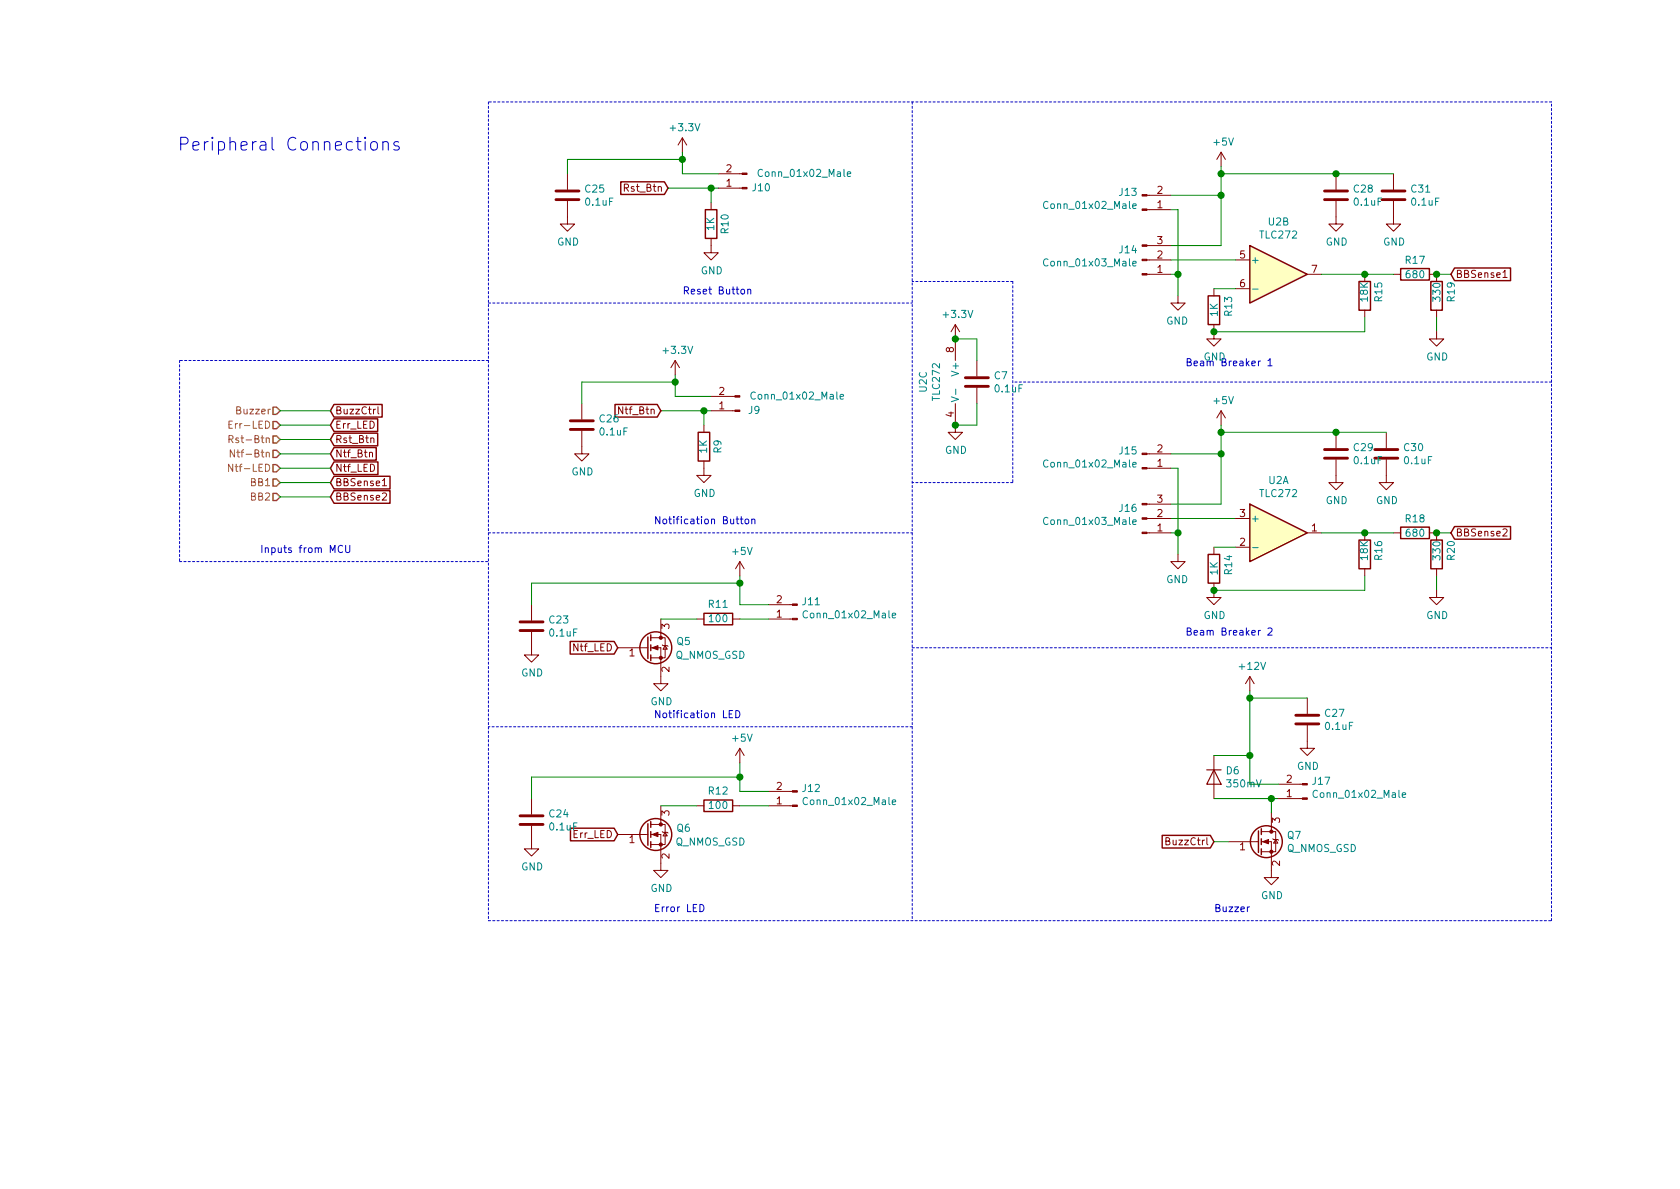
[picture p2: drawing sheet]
EESchema Schematic File Version 4
LIBS:airmed_board_w3.0-cache
EELAYER 29 0
EELAYER END
$Descr A4 11693 8268
encoding utf-8
Sheet 2 4
Title ""
Date ""
Rev ""
Comp ""
Comment1 ""
Comment2 ""
Comment3 ""
Comment4 ""
$EndDescr
Text Notes 8450 6350 0    50   ~ 0
Buzzer\n
Text Notes 4550 6350 0    50   ~ 0
Error LED\n
$Comp
L power:GND #PWR051
U 1 1
P 8850 6050
F 0 "#PWR051" H 8850 5800 50  0001 C CNN
F 1 "GND" H 8855 5877 50  0000 C CNN
F 2 "" H 8850 6050 50  0001 C CNN
F 3 "" H 8850 6050 50  0001 C CNN
	1    8850 6050
	1    0    0    -1  
$EndComp
Wire Wire Line
	8850 5650 8850 5550
Wire Wire Line
	8850 5550 8900 5550
$Comp
L Connector:Conn_01x02_Male J15
U 1 1
P 7950 3250
F 0 "J15" H 7922 3132 50  0000 R CNN
F 1 "Conn_01x02_Male" H 7922 3223 50  0000 R CNN
F 2 "Connector_JST:JST_EH_B02B-EH-A_1x02_P2.50mm_Vertical" H 7950 3250 50  0001 C CNN
F 3 "~" H 7950 3250 50  0001 C CNN
	1    7950 3250
	1    0    0    1   
$EndComp
Wire Wire Line
	8150 3600 8600 3600
Wire Wire Line
	8150 3250 8200 3250
$Comp
L power:GND #PWR045
U 1 1
P 8200 3850
F 0 "#PWR045" H 8200 3600 50  0001 C CNN
F 1 "GND" H 8205 3677 50  0000 C CNN
F 2 "" H 8200 3850 50  0001 C CNN
F 3 "" H 8200 3850 50  0001 C CNN
	1    8200 3850
	-1   0    0    -1  
$EndComp
Text Notes 8250 4500 0    50   ~ 0
Beam Breaker 2\n\n
$Comp
L Connector:Conn_01x02_Male J17
U 1 1
P 9100 5550
F 0 "J17" H 9072 5432 50  0000 R CNN
F 1 "Conn_01x02_Male" H 9072 5523 50  0000 R CNN
F 2 "Connector_JST:JST_EH_B02B-EH-A_1x02_P2.50mm_Vertical" H 9100 5550 50  0001 C CNN
F 3 "~" H 9100 5550 50  0001 C CNN
	1    9100 5550
	-1   0    0    1   
$EndComp
$Comp
L Device:Q_NMOS_GSD Q?
U 1 1
P 8750 5850
AR Path="/5C4CC8C2" Ref="Q?"  Part="1" 
AR Path="/5C47F981/5C4CC8C2" Ref="Q7"  Part="1" 
F 0 "Q7" H 8956 5896 50  0000 L CNN
F 1 "Q_NMOS_GSD" H 8956 5805 50  0000 L CNN
F 2 "Package_TO_SOT_SMD:SOT-23" H 8950 5950 50  0001 C CNN
F 3 "~" H 8750 5850 50  0001 C CNN
	1    8750 5850
	1    0    0    -1  
$EndComp
$Comp
L Device:D D6
U 1 1
P 8450 5400
F 0 "D6" V 8404 5479 50  0000 L CNN
F 1 "350mV" V 8495 5479 50  0000 L CNN
F 2 "Diode_SMD:D_0402_1005Metric" H 8450 5400 50  0001 C CNN
F 3 "~" H 8450 5400 50  0001 C CNN
	1    8450 5400
	0    1    1    0   
$EndComp
Wire Wire Line
	8850 5550 8450 5550
Connection ~ 8850 5550
Wire Wire Line
	8450 5250 8700 5250
Wire Wire Line
	8900 5450 8700 5450
Wire Wire Line
	8700 5450 8700 5250
Connection ~ 8700 5250
$Comp
L Connector:Conn_01x03_Male J16
U 1 1
P 7950 3600
F 0 "J16" H 7922 3532 50  0000 R CNN
F 1 "Conn_01x03_Male" H 7922 3623 50  0000 R CNN
F 2 "Connector_JST:JST_EH_B03B-EH-A_1x03_P2.50mm_Vertical" H 7950 3600 50  0001 C CNN
F 3 "~" H 7950 3600 50  0001 C CNN
	1    7950 3600
	1    0    0    1   
$EndComp
Wire Wire Line
	8150 3700 8200 3700
Wire Wire Line
	8150 3150 8500 3150
$Comp
L Amplifier_Operational:TLC272 U?
U 1 1
P 8900 3700
AR Path="/5C986E10" Ref="U?"  Part="1" 
AR Path="/5C47F981/5C986E10" Ref="U2"  Part="1" 
F 0 "U2" H 8900 4067 50  0000 C CNN
F 1 "TLC272" H 8900 3976 50  0000 C CNN
F 2 "Package_SO:SOIC-8_3.9x4.9mm_P1.27mm" H 8900 3700 50  0001 C CNN
F 3 "http://www.ti.com/lit/ds/symlink/tlc272.pdf" H 8900 3700 50  0001 C CNN
	1    8900 3700
	1    0    0    -1  
$EndComp
$Comp
L Amplifier_Operational:TLC272 U?
U 2 1
P 8900 1900
AR Path="/5C986E16" Ref="U?"  Part="2" 
AR Path="/5C47F981/5C986E16" Ref="U2"  Part="2" 
F 0 "U2" H 8900 2267 50  0000 C CNN
F 1 "TLC272" H 8900 2176 50  0000 C CNN
F 2 "Package_SO:SOIC-8_3.9x4.9mm_P1.27mm" H 8900 1900 50  0001 C CNN
F 3 "http://www.ti.com/lit/ds/symlink/tlc272.pdf" H 8900 1900 50  0001 C CNN
	2    8900 1900
	1    0    0    -1  
$EndComp
$Comp
L Amplifier_Operational:TLC272 U?
U 3 1
P 6750 2650
AR Path="/5C986E1C" Ref="U?"  Part="3" 
AR Path="/5C47F981/5C986E1C" Ref="U2"  Part="3" 
F 0 "U2" V 6425 2650 50  0000 C CNN
F 1 "TLC272" V 6516 2650 50  0000 C CNN
F 2 "Package_SO:SOIC-8_3.9x4.9mm_P1.27mm" H 6750 2650 50  0001 C CNN
F 3 "http://www.ti.com/lit/ds/symlink/tlc272.pdf" H 6750 2650 50  0001 C CNN
	3    6750 2650
	1    0    0    -1  
$EndComp
Wire Wire Line
	8150 3500 8500 3500
Wire Wire Line
	8200 3250 8200 3700
Wire Wire Line
	8200 3700 8200 3850
Connection ~ 8200 3700
$Comp
L Device:R R16
U 1 1
P 9500 3850
F 0 "R16" V 9400 3900 50  0000 R CNN
F 1 "18K" V 9500 3900 50  0000 R CNN
F 2 "Resistor_SMD:R_0402_1005Metric" V 9430 3850 50  0001 C CNN
F 3 "~" H 9500 3850 50  0001 C CNN
	1    9500 3850
	-1   0    0    1   
$EndComp
$Comp
L Device:R R14
U 1 1
P 8450 3950
F 0 "R14" V 8550 3900 50  0000 L CNN
F 1 "1K" V 8450 3900 50  0000 L CNN
F 2 "Resistor_SMD:R_0402_1005Metric" V 8380 3950 50  0001 C CNN
F 3 "~" H 8450 3950 50  0001 C CNN
	1    8450 3950
	1    0    0    -1  
$EndComp
Wire Wire Line
	8600 3800 8450 3800
Wire Wire Line
	8450 4100 9500 4100
Wire Wire Line
	9500 4100 9500 4000
Wire Wire Line
	9200 3700 9500 3700
Connection ~ 9500 3700
$Comp
L power:GND #PWR047
U 1 1
P 8450 4100
F 0 "#PWR047" H 8450 3850 50  0001 C CNN
F 1 "GND" H 8455 3927 50  0000 C CNN
F 2 "" H 8450 4100 50  0001 C CNN
F 3 "" H 8450 4100 50  0001 C CNN
	1    8450 4100
	1    0    0    -1  
$EndComp
Connection ~ 8450 4100
$Comp
L Device:R R18
U 1 1
P 9850 3700
F 0 "R18" V 9750 3700 50  0000 C CNN
F 1 "680" V 9850 3700 50  0000 C CNN
F 2 "Resistor_SMD:R_0603_1608Metric" V 9780 3700 50  0001 C CNN
F 3 "~" H 9850 3700 50  0001 C CNN
	1    9850 3700
	0    1    1    0   
$EndComp
$Comp
L Device:R R20
U 1 1
P 10000 3850
F 0 "R20" V 10100 3800 50  0000 L CNN
F 1 "330" V 10000 3800 50  0000 L CNN
F 2 "Resistor_SMD:R_0603_1608Metric" V 9930 3850 50  0001 C CNN
F 3 "~" H 10000 3850 50  0001 C CNN
	1    10000 3850
	1    0    0    -1  
$EndComp
Wire Wire Line
	10000 4000 10000 4100
$Comp
L power:GND #PWR053
U 1 1
P 10000 4100
F 0 "#PWR053" H 10000 3850 50  0001 C CNN
F 1 "GND" H 10005 3927 50  0000 C CNN
F 2 "" H 10000 4100 50  0001 C CNN
F 3 "" H 10000 4100 50  0001 C CNN
	1    10000 4100
	1    0    0    -1  
$EndComp
Wire Wire Line
	9500 3700 9700 3700
Wire Wire Line
	10000 3700 10100 3700
Connection ~ 10000 3700
$Comp
L power:GND #PWR043
U 1 1
P 6650 2950
F 0 "#PWR043" H 6650 2700 50  0001 C CNN
F 1 "GND" H 6655 2777 50  0000 C CNN
F 2 "" H 6650 2950 50  0001 C CNN
F 3 "" H 6650 2950 50  0001 C CNN
	1    6650 2950
	1    0    0    -1  
$EndComp
$Comp
L power:+5V #PWR049
U 1 1
P 8500 2950
F 0 "#PWR049" H 8500 2800 50  0001 C CNN
F 1 "+5V" H 8515 3123 50  0000 C CNN
F 2 "" H 8500 2950 50  0001 C CNN
F 3 "" H 8500 2950 50  0001 C CNN
	1    8500 2950
	1    0    0    -1  
$EndComp
$Comp
L Connector:Conn_01x02_Male J9
U 1 1
P 5150 2850
F 0 "J9" H 5050 2850 50  0000 C CNN
F 1 "Conn_01x02_Male" H 4750 2750 50  0000 C CNN
F 2 "Connector_JST:JST_EH_B02B-EH-A_1x02_P2.50mm_Vertical" H 5150 2850 50  0001 C CNN
F 3 "~" H 5150 2850 50  0001 C CNN
	1    5150 2850
	-1   0    0    1   
$EndComp
$Comp
L Device:R R9
U 1 1
P 4900 3100
F 0 "R9" V 4800 3100 50  0000 C CNN
F 1 "1K" V 4900 3100 50  0000 C CNN
F 2 "Resistor_SMD:R_0402_1005Metric" V 4830 3100 50  0001 C CNN
F 3 "~" H 4900 3100 50  0001 C CNN
	1    4900 3100
	-1   0    0    1   
$EndComp
Text Notes 4550 3650 0    50   ~ 0
Notification Button
Wire Wire Line
	4950 2850 4900 2850
Wire Wire Line
	4900 2850 4900 2950
Wire Wire Line
	4950 2750 4700 2750
Wire Wire Line
	4700 2750 4700 2650
$Comp
L power:GND #PWR038
U 1 1
P 4900 3250
F 0 "#PWR038" H 4900 3000 50  0001 C CNN
F 1 "GND" H 4905 3077 50  0000 C CNN
F 2 "" H 4900 3250 50  0001 C CNN
F 3 "" H 4900 3250 50  0001 C CNN
	1    4900 3250
	1    0    0    -1  
$EndComp
Wire Wire Line
	4900 2850 4600 2850
Connection ~ 4900 2850
$Comp
L Connector:Conn_01x02_Male J11
U 1 1
P 5550 4300
F 0 "J11" H 5522 4182 50  0000 R CNN
F 1 "Conn_01x02_Male" H 5522 4273 50  0000 R CNN
F 2 "Connector_JST:JST_EH_B02B-EH-A_1x02_P2.50mm_Vertical" H 5550 4300 50  0001 C CNN
F 3 "~" H 5550 4300 50  0001 C CNN
	1    5550 4300
	-1   0    0    1   
$EndComp
Text Notes 4550 5000 0    50   ~ 0
Notification LED\n
$Comp
L Device:R R11
U 1 1
P 5000 4300
F 0 "R11" V 5100 4300 50  0000 C CNN
F 1 "100" V 5000 4300 50  0000 C CNN
F 2 "Resistor_SMD:R_0402_1005Metric" V 4930 4300 50  0001 C CNN
F 3 "~" H 5000 4300 50  0001 C CNN
	1    5000 4300
	0    -1   -1   0   
$EndComp
$Comp
L power:GND #PWR034
U 1 1
P 4600 4700
F 0 "#PWR034" H 4600 4450 50  0001 C CNN
F 1 "GND" H 4605 4527 50  0000 C CNN
F 2 "" H 4600 4700 50  0001 C CNN
F 3 "" H 4600 4700 50  0001 C CNN
	1    4600 4700
	1    0    0    -1  
$EndComp
Wire Wire Line
	5150 4200 5150 4050
$Comp
L Device:Q_NMOS_GSD Q?
U 1 1
P 4500 4500
AR Path="/5CA8F0D3" Ref="Q?"  Part="1" 
AR Path="/5C47F981/5CA8F0D3" Ref="Q5"  Part="1" 
F 0 "Q5" H 4706 4546 50  0000 L CNN
F 1 "Q_NMOS_GSD" H 4700 4450 50  0000 L CNN
F 2 "Package_TO_SOT_SMD:SOT-23" H 4700 4600 50  0001 C CNN
F 3 "~" H 4500 4500 50  0001 C CNN
	1    4500 4500
	1    0    0    -1  
$EndComp
Wire Wire Line
	4600 4300 4850 4300
Wire Wire Line
	5150 4300 5350 4300
$Comp
L Device:R R15
U 1 1
P 9500 2050
F 0 "R15" V 9400 2100 50  0000 R CNN
F 1 "18K" V 9500 2100 50  0000 R CNN
F 2 "Resistor_SMD:R_0402_1005Metric" V 9430 2050 50  0001 C CNN
F 3 "~" H 9500 2050 50  0001 C CNN
	1    9500 2050
	-1   0    0    1   
$EndComp
Wire Wire Line
	8450 2300 9500 2300
Wire Wire Line
	9500 2300 9500 2200
Wire Wire Line
	9200 1900 9500 1900
Connection ~ 9500 1900
$Comp
L Device:R R17
U 1 1
P 9850 1900
F 0 "R17" V 9750 1900 50  0000 C CNN
F 1 "680" V 9850 1900 50  0000 C CNN
F 2 "Resistor_SMD:R_0603_1608Metric" V 9780 1900 50  0001 C CNN
F 3 "~" H 9850 1900 50  0001 C CNN
	1    9850 1900
	0    1    1    0   
$EndComp
$Comp
L Device:R R19
U 1 1
P 10000 2050
F 0 "R19" V 10100 2000 50  0000 L CNN
F 1 "330" V 10000 2000 50  0000 L CNN
F 2 "Resistor_SMD:R_0603_1608Metric" V 9930 2050 50  0001 C CNN
F 3 "~" H 10000 2050 50  0001 C CNN
	1    10000 2050
	1    0    0    -1  
$EndComp
Wire Wire Line
	10000 2200 10000 2300
$Comp
L power:GND #PWR052
U 1 1
P 10000 2300
F 0 "#PWR052" H 10000 2050 50  0001 C CNN
F 1 "GND" H 10005 2127 50  0000 C CNN
F 2 "" H 10000 2300 50  0001 C CNN
F 3 "" H 10000 2300 50  0001 C CNN
	1    10000 2300
	1    0    0    -1  
$EndComp
Wire Wire Line
	9500 1900 9700 1900
Wire Wire Line
	10000 1900 10100 1900
Connection ~ 10000 1900
$Comp
L Device:R R13
U 1 1
P 8450 2150
F 0 "R13" V 8550 2100 50  0000 L CNN
F 1 "1K" V 8450 2100 50  0000 L CNN
F 2 "Resistor_SMD:R_0402_1005Metric" V 8380 2150 50  0001 C CNN
F 3 "~" H 8450 2150 50  0001 C CNN
	1    8450 2150
	1    0    0    -1  
$EndComp
Wire Wire Line
	8600 2000 8450 2000
Connection ~ 8500 3150
Wire Wire Line
	8500 3500 8500 3150
Wire Wire Line
	8500 3150 8500 3000
$Comp
L Connector:Conn_01x02_Male J13
U 1 1
P 7950 1450
F 0 "J13" H 7922 1332 50  0000 R CNN
F 1 "Conn_01x02_Male" H 7922 1423 50  0000 R CNN
F 2 "Connector_JST:JST_EH_B02B-EH-A_1x02_P2.50mm_Vertical" H 7950 1450 50  0001 C CNN
F 3 "~" H 7950 1450 50  0001 C CNN
	1    7950 1450
	1    0    0    1   
$EndComp
Wire Wire Line
	8150 1800 8600 1800
Wire Wire Line
	8150 1450 8200 1450
$Comp
L power:GND #PWR044
U 1 1
P 8200 2050
F 0 "#PWR044" H 8200 1800 50  0001 C CNN
F 1 "GND" H 8205 1877 50  0000 C CNN
F 2 "" H 8200 2050 50  0001 C CNN
F 3 "" H 8200 2050 50  0001 C CNN
	1    8200 2050
	-1   0    0    -1  
$EndComp
Text Notes 8250 2550 0    50   ~ 0
Beam Breaker 1\n
$Comp
L Connector:Conn_01x03_Male J14
U 1 1
P 7950 1800
F 0 "J14" H 7922 1732 50  0000 R CNN
F 1 "Conn_01x03_Male" H 7922 1823 50  0000 R CNN
F 2 "Connector_JST:JST_EH_B03B-EH-A_1x03_P2.50mm_Vertical" H 7950 1800 50  0001 C CNN
F 3 "~" H 7950 1800 50  0001 C CNN
	1    7950 1800
	1    0    0    1   
$EndComp
Wire Wire Line
	8150 1900 8200 1900
Wire Wire Line
	8150 1350 8500 1350
Wire Wire Line
	8150 1700 8500 1700
Wire Wire Line
	8200 1450 8200 1900
Wire Wire Line
	8200 1900 8200 2050
Connection ~ 8200 1900
Wire Wire Line
	8500 1700 8500 1350
Connection ~ 8500 1350
Wire Wire Line
	8500 1350 8500 1200
$Comp
L power:+5V #PWR048
U 1 1
P 8500 1150
F 0 "#PWR048" H 8500 1000 50  0001 C CNN
F 1 "+5V" H 8515 1323 50  0000 C CNN
F 2 "" H 8500 1150 50  0001 C CNN
F 3 "" H 8500 1150 50  0001 C CNN
	1    8500 1150
	1    0    0    -1  
$EndComp
Text GLabel 10100 1900 2    50   Input ~ 0
BBSense1
Text GLabel 10100 3700 2    50   Input ~ 0
BBSense2
Text GLabel 8450 5850 0    50   Input ~ 0
BuzzCtrl
Text GLabel 4300 5800 0    50   Input ~ 0
Err_LED
Text GLabel 4300 4500 0    50   Input ~ 0
Ntf_LED
Text GLabel 4600 2850 0    50   Input ~ 0
Ntf_Btn
Text GLabel 2300 3250 2    50   Input ~ 0
Ntf_LED
Text GLabel 2300 3150 2    50   Input ~ 0
Ntf_Btn
Text GLabel 2300 3050 2    50   Input ~ 0
Rst_Btn
Text GLabel 2300 2950 2    50   Input ~ 0
Err_LED
Text GLabel 2300 3350 2    50   Input ~ 0
BBSense1
Text GLabel 2300 3450 2    50   Input ~ 0
BBSense2
Text GLabel 2300 2850 2    50   Input ~ 0
BuzzCtrl
Text HLabel 1950 2850 0    50   Input ~ 0
Buzzer
Text HLabel 1950 2950 0    50   Input ~ 0
Err-LED
Text HLabel 1950 3050 0    50   Input ~ 0
Rst-Btn
Text HLabel 1950 3150 0    50   Input ~ 0
Ntf-Btn
Text HLabel 1950 3250 0    50   Input ~ 0
Ntf-LED
Text HLabel 1950 3350 0    50   Input ~ 0
BB1
Text HLabel 1950 3450 0    50   Input ~ 0
BB2
Wire Wire Line
	1950 3450 2300 3450
Wire Wire Line
	2300 3350 1950 3350
Wire Wire Line
	1950 3250 2300 3250
Wire Wire Line
	2300 3150 1950 3150
Wire Wire Line
	1950 3050 2300 3050
Wire Wire Line
	2300 2950 1950 2950
Wire Wire Line
	1950 2850 2300 2850
Text GLabel 4650 1300 0    50   Input ~ 0
Rst_Btn
Text Notes 4750 2050 0    50   ~ 0
Reset Button
Wire Notes Line
	1250 2500 1250 3900
Wire Notes Line
	1250 3900 3400 3900
Wire Notes Line
	10800 700  3400 700 
Wire Notes Line
	3400 2500 1250 2500
Wire Notes Line
	3400 700  3400 6400
Wire Notes Line
	3400 2100 6350 2100
Wire Notes Line
	3400 3700 6350 3700
Wire Notes Line
	6350 5050 3400 5050
Wire Notes Line
	3400 6400 10800 6400
Wire Notes Line
	6350 700  6350 6400
Wire Notes Line
	10800 6400 10800 700 
Wire Notes Line
	10800 2650 7050 2650
Wire Notes Line
	7050 1950 6350 1950
Wire Notes Line
	7050 3350 6350 3350
Wire Notes Line
	7050 1950 7050 3350
Wire Notes Line
	6350 4500 10800 4500
Text Notes 2450 3850 2    50   ~ 0
Inputs from MCU
Text Notes 2800 1050 2    89   ~ 0
Peripheral Connections
$Comp
L power:GND #PWR046
U 1 1
P 8450 2300
F 0 "#PWR046" H 8450 2050 50  0001 C CNN
F 1 "GND" H 8455 2127 50  0000 C CNN
F 2 "" H 8450 2300 50  0001 C CNN
F 3 "" H 8450 2300 50  0001 C CNN
	1    8450 2300
	1    0    0    -1  
$EndComp
Connection ~ 8450 2300
Wire Wire Line
	5350 4200 5150 4200
$Comp
L Connector:Conn_01x02_Male J12
U 1 1
P 5550 5600
F 0 "J12" H 5522 5482 50  0000 R CNN
F 1 "Conn_01x02_Male" H 5522 5573 50  0000 R CNN
F 2 "Connector_JST:JST_EH_B02B-EH-A_1x02_P2.50mm_Vertical" H 5550 5600 50  0001 C CNN
F 3 "~" H 5550 5600 50  0001 C CNN
	1    5550 5600
	-1   0    0    1   
$EndComp
$Comp
L Device:R R12
U 1 1
P 5000 5600
F 0 "R12" V 5100 5600 50  0000 C CNN
F 1 "100" V 5000 5600 50  0000 C CNN
F 2 "Resistor_SMD:R_0402_1005Metric" V 4930 5600 50  0001 C CNN
F 3 "~" H 5000 5600 50  0001 C CNN
	1    5000 5600
	0    -1   -1   0   
$EndComp
$Comp
L power:GND #PWR035
U 1 1
P 4600 6000
F 0 "#PWR035" H 4600 5750 50  0001 C CNN
F 1 "GND" H 4605 5827 50  0000 C CNN
F 2 "" H 4600 6000 50  0001 C CNN
F 3 "" H 4600 6000 50  0001 C CNN
	1    4600 6000
	1    0    0    -1  
$EndComp
Wire Wire Line
	5150 5500 5150 5400
$Comp
L Device:Q_NMOS_GSD Q?
U 1 1
P 4500 5800
AR Path="/5D4BC2BD" Ref="Q?"  Part="1" 
AR Path="/5C47F981/5D4BC2BD" Ref="Q6"  Part="1" 
F 0 "Q6" H 4706 5846 50  0000 L CNN
F 1 "Q_NMOS_GSD" H 4700 5750 50  0000 L CNN
F 2 "Package_TO_SOT_SMD:SOT-23" H 4700 5900 50  0001 C CNN
F 3 "~" H 4500 5800 50  0001 C CNN
	1    4500 5800
	1    0    0    -1  
$EndComp
Wire Wire Line
	4600 5600 4850 5600
Wire Wire Line
	5150 5600 5350 5600
Wire Wire Line
	5350 5500 5150 5500
Wire Wire Line
	8700 4800 8700 4850
Wire Wire Line
	8550 5850 8450 5850
$Comp
L Connector:Conn_01x02_Male J10
U 1 1
P 5200 1300
F 0 "J10" H 5100 1300 50  0000 C CNN
F 1 "Conn_01x02_Male" H 4800 1200 50  0000 C CNN
F 2 "Connector_JST:JST_EH_B02B-EH-A_1x02_P2.50mm_Vertical" H 5200 1300 50  0001 C CNN
F 3 "~" H 5200 1300 50  0001 C CNN
	1    5200 1300
	-1   0    0    1   
$EndComp
$Comp
L Device:R R10
U 1 1
P 4950 1550
F 0 "R10" V 4850 1550 50  0000 C CNN
F 1 "1K" V 4950 1550 50  0000 C CNN
F 2 "Resistor_SMD:R_0402_1005Metric" V 4880 1550 50  0001 C CNN
F 3 "~" H 4950 1550 50  0001 C CNN
	1    4950 1550
	-1   0    0    1   
$EndComp
Wire Wire Line
	5000 1300 4950 1300
Wire Wire Line
	4950 1300 4950 1400
Wire Wire Line
	5000 1200 4750 1200
Wire Wire Line
	4750 1200 4750 1100
$Comp
L power:GND #PWR039
U 1 1
P 4950 1700
F 0 "#PWR039" H 4950 1450 50  0001 C CNN
F 1 "GND" H 4955 1527 50  0000 C CNN
F 2 "" H 4950 1700 50  0001 C CNN
F 3 "" H 4950 1700 50  0001 C CNN
	1    4950 1700
	1    0    0    -1  
$EndComp
Wire Wire Line
	4950 1300 4650 1300
Connection ~ 4950 1300
$Comp
L power:+3.3V #PWR037
U 1 1
P 4750 1050
F 0 "#PWR037" H 4750 900 50  0001 C CNN
F 1 "+3.3V" H 4765 1223 50  0000 C CNN
F 2 "" H 4750 1050 50  0001 C CNN
F 3 "" H 4750 1050 50  0001 C CNN
	1    4750 1050
	1    0    0    -1  
$EndComp
$Comp
L power:+3.3V #PWR036
U 1 1
P 4700 2600
F 0 "#PWR036" H 4700 2450 50  0001 C CNN
F 1 "+3.3V" H 4715 2773 50  0000 C CNN
F 2 "" H 4700 2600 50  0001 C CNN
F 3 "" H 4700 2600 50  0001 C CNN
	1    4700 2600
	1    0    0    -1  
$EndComp
$Comp
L power:+3.3V #PWR042
U 1 1
P 6650 2350
F 0 "#PWR042" H 6650 2200 50  0001 C CNN
F 1 "+3.3V" H 6665 2523 50  0000 C CNN
F 2 "" H 6650 2350 50  0001 C CNN
F 3 "" H 6650 2350 50  0001 C CNN
	1    6650 2350
	1    0    0    -1  
$EndComp
$Comp
L Device:C C7
U 1 1
P 6800 2650
F 0 "C7" H 6915 2696 50  0000 L CNN
F 1 "0.1uF" H 6915 2605 50  0000 L CNN
F 2 "Capacitor_SMD:C_0402_1005Metric" H 6838 2500 50  0001 C CNN
F 3 "~" H 6800 2650 50  0001 C CNN
	1    6800 2650
	1    0    0    -1  
$EndComp
Wire Wire Line
	6800 2800 6800 2950
Wire Wire Line
	6800 2950 6650 2950
Connection ~ 6650 2950
Wire Wire Line
	6800 2500 6800 2350
Wire Wire Line
	6800 2350 6650 2350
Connection ~ 6650 2350
$Comp
L Device:C C26
U 1 1
P 4050 2950
F 0 "C26" H 4165 2996 50  0000 L CNN
F 1 "0.1uF" H 4165 2905 50  0000 L CNN
F 2 "Capacitor_SMD:C_0402_1005Metric" H 4088 2800 50  0001 C CNN
F 3 "~" H 4050 2950 50  0001 C CNN
	1    4050 2950
	1    0    0    -1  
$EndComp
$Comp
L Device:C C25
U 1 1
P 3950 1350
F 0 "C25" H 4065 1396 50  0000 L CNN
F 1 "0.1uF" H 4065 1305 50  0000 L CNN
F 2 "Capacitor_SMD:C_0402_1005Metric" H 3988 1200 50  0001 C CNN
F 3 "~" H 3950 1350 50  0001 C CNN
	1    3950 1350
	1    0    0    -1  
$EndComp
$Comp
L Device:C C23
U 1 1
P 3700 4350
F 0 "C23" H 3815 4396 50  0000 L CNN
F 1 "0.1uF" H 3815 4305 50  0000 L CNN
F 2 "Capacitor_SMD:C_0402_1005Metric" H 3738 4200 50  0001 C CNN
F 3 "~" H 3700 4350 50  0001 C CNN
	1    3700 4350
	1    0    0    -1  
$EndComp
$Comp
L Device:C C24
U 1 1
P 3700 5700
F 0 "C24" H 3815 5746 50  0000 L CNN
F 1 "0.1uF" H 3815 5655 50  0000 L CNN
F 2 "Capacitor_SMD:C_0402_1005Metric" H 3738 5550 50  0001 C CNN
F 3 "~" H 3700 5700 50  0001 C CNN
	1    3700 5700
	1    0    0    -1  
$EndComp
$Comp
L Device:C C31
U 1 1
P 9700 1350
F 0 "C31" H 9815 1396 50  0000 L CNN
F 1 "0.1uF" H 9815 1305 50  0000 L CNN
F 2 "Capacitor_SMD:C_0402_1005Metric" H 9738 1200 50  0001 C CNN
F 3 "~" H 9700 1350 50  0001 C CNN
	1    9700 1350
	1    0    0    -1  
$EndComp
$Comp
L Device:C C28
U 1 1
P 9300 1350
F 0 "C28" H 9415 1396 50  0000 L CNN
F 1 "0.1uF" H 9415 1305 50  0000 L CNN
F 2 "Capacitor_SMD:C_0402_1005Metric" H 9338 1200 50  0001 C CNN
F 3 "~" H 9300 1350 50  0001 C CNN
	1    9300 1350
	1    0    0    -1  
$EndComp
$Comp
L Device:C C30
U 1 1
P 9650 3150
F 0 "C30" H 9765 3196 50  0000 L CNN
F 1 "0.1uF" H 9765 3105 50  0000 L CNN
F 2 "Capacitor_SMD:C_0402_1005Metric" H 9688 3000 50  0001 C CNN
F 3 "~" H 9650 3150 50  0001 C CNN
	1    9650 3150
	1    0    0    -1  
$EndComp
$Comp
L Device:C C29
U 1 1
P 9300 3150
F 0 "C29" H 9415 3196 50  0000 L CNN
F 1 "0.1uF" H 9415 3105 50  0000 L CNN
F 2 "Capacitor_SMD:C_0402_1005Metric" H 9338 3000 50  0001 C CNN
F 3 "~" H 9300 3150 50  0001 C CNN
	1    9300 3150
	1    0    0    -1  
$EndComp
$Comp
L Device:C C27
U 1 1
P 9100 5000
F 0 "C27" H 9215 5046 50  0000 L CNN
F 1 "0.1uF" H 9215 4955 50  0000 L CNN
F 2 "Capacitor_SMD:C_0402_1005Metric" H 9138 4850 50  0001 C CNN
F 3 "~" H 9100 5000 50  0001 C CNN
	1    9100 5000
	1    0    0    -1  
$EndComp
$Comp
L power:GND #PWR0125
U 1 1
P 9100 5150
F 0 "#PWR0125" H 9100 4900 50  0001 C CNN
F 1 "GND" H 9105 4977 50  0000 C CNN
F 2 "" H 9100 5150 50  0001 C CNN
F 3 "" H 9100 5150 50  0001 C CNN
	1    9100 5150
	1    0    0    -1  
$EndComp
$Comp
L power:GND #PWR0128
U 1 1
P 9650 3300
F 0 "#PWR0128" H 9650 3050 50  0001 C CNN
F 1 "GND" H 9655 3127 50  0000 C CNN
F 2 "" H 9650 3300 50  0001 C CNN
F 3 "" H 9650 3300 50  0001 C CNN
	1    9650 3300
	1    0    0    -1  
$EndComp
$Comp
L power:GND #PWR0127
U 1 1
P 9300 3300
F 0 "#PWR0127" H 9300 3050 50  0001 C CNN
F 1 "GND" H 9305 3127 50  0000 C CNN
F 2 "" H 9300 3300 50  0001 C CNN
F 3 "" H 9300 3300 50  0001 C CNN
	1    9300 3300
	1    0    0    -1  
$EndComp
$Comp
L power:GND #PWR0129
U 1 1
P 9700 1500
F 0 "#PWR0129" H 9700 1250 50  0001 C CNN
F 1 "GND" H 9705 1327 50  0000 C CNN
F 2 "" H 9700 1500 50  0001 C CNN
F 3 "" H 9700 1500 50  0001 C CNN
	1    9700 1500
	1    0    0    -1  
$EndComp
$Comp
L power:GND #PWR0126
U 1 1
P 9300 1500
F 0 "#PWR0126" H 9300 1250 50  0001 C CNN
F 1 "GND" H 9305 1327 50  0000 C CNN
F 2 "" H 9300 1500 50  0001 C CNN
F 3 "" H 9300 1500 50  0001 C CNN
	1    9300 1500
	1    0    0    -1  
$EndComp
$Comp
L power:GND #PWR065
U 1 1
P 3950 1500
F 0 "#PWR065" H 3950 1250 50  0001 C CNN
F 1 "GND" H 3955 1327 50  0000 C CNN
F 2 "" H 3950 1500 50  0001 C CNN
F 3 "" H 3950 1500 50  0001 C CNN
	1    3950 1500
	1    0    0    -1  
$EndComp
$Comp
L power:GND #PWR0124
U 1 1
P 4050 3100
F 0 "#PWR0124" H 4050 2850 50  0001 C CNN
F 1 "GND" H 4055 2927 50  0000 C CNN
F 2 "" H 4050 3100 50  0001 C CNN
F 3 "" H 4050 3100 50  0001 C CNN
	1    4050 3100
	1    0    0    -1  
$EndComp
$Comp
L power:GND #PWR08
U 1 1
P 3700 4500
F 0 "#PWR08" H 3700 4250 50  0001 C CNN
F 1 "GND" H 3705 4327 50  0000 C CNN
F 2 "" H 3700 4500 50  0001 C CNN
F 3 "" H 3700 4500 50  0001 C CNN
	1    3700 4500
	1    0    0    -1  
$EndComp
$Comp
L power:GND #PWR064
U 1 1
P 3700 5850
F 0 "#PWR064" H 3700 5600 50  0001 C CNN
F 1 "GND" H 3705 5677 50  0000 C CNN
F 2 "" H 3700 5850 50  0001 C CNN
F 3 "" H 3700 5850 50  0001 C CNN
	1    3700 5850
	1    0    0    -1  
$EndComp
Wire Wire Line
	3700 5550 3700 5400
Wire Wire Line
	3700 5400 5150 5400
Connection ~ 5150 5400
Wire Wire Line
	5150 5400 5150 5300
Wire Wire Line
	3700 4200 3700 4050
Wire Wire Line
	3700 4050 5150 4050
Connection ~ 5150 4050
Wire Wire Line
	5150 4050 5150 4000
Wire Wire Line
	4050 2800 4050 2650
Wire Wire Line
	4050 2650 4700 2650
Connection ~ 4700 2650
Wire Wire Line
	4700 2650 4700 2600
Wire Wire Line
	3950 1200 3950 1100
Wire Wire Line
	3950 1100 4750 1100
Connection ~ 4750 1100
Wire Wire Line
	4750 1100 4750 1050
Wire Wire Line
	8500 1200 9300 1200
Connection ~ 8500 1200
Wire Wire Line
	8500 1200 8500 1150
Wire Wire Line
	9300 1200 9700 1200
Connection ~ 9300 1200
Wire Wire Line
	8500 3000 9300 3000
Connection ~ 8500 3000
Wire Wire Line
	8500 3000 8500 2950
Connection ~ 9300 3000
Wire Wire Line
	9300 3000 9650 3000
Wire Wire Line
	9100 4850 8700 4850
Connection ~ 8700 4850
Wire Wire Line
	8700 4850 8700 5250
$Comp
L power:+12V #PWR0138
U 1 1
P 8700 4800
F 0 "#PWR0138" H 8700 4650 50  0001 C CNN
F 1 "+12V" H 8715 4973 50  0000 C CNN
F 2 "" H 8700 4800 50  0001 C CNN
F 3 "" H 8700 4800 50  0001 C CNN
	1    8700 4800
	1    0    0    -1  
$EndComp
$Comp
L power:+5V #PWR0139
U 1 1
P 5150 4000
F 0 "#PWR0139" H 5150 3850 50  0001 C CNN
F 1 "+5V" H 5165 4173 50  0000 C CNN
F 2 "" H 5150 4000 50  0001 C CNN
F 3 "" H 5150 4000 50  0001 C CNN
	1    5150 4000
	1    0    0    -1  
$EndComp
$Comp
L power:+5V #PWR0140
U 1 1
P 5150 5300
F 0 "#PWR0140" H 5150 5150 50  0001 C CNN
F 1 "+5V" H 5165 5473 50  0000 C CNN
F 2 "" H 5150 5300 50  0001 C CNN
F 3 "" H 5150 5300 50  0001 C CNN
	1    5150 5300
	1    0    0    -1  
$EndComp
$EndSCHEMATC
